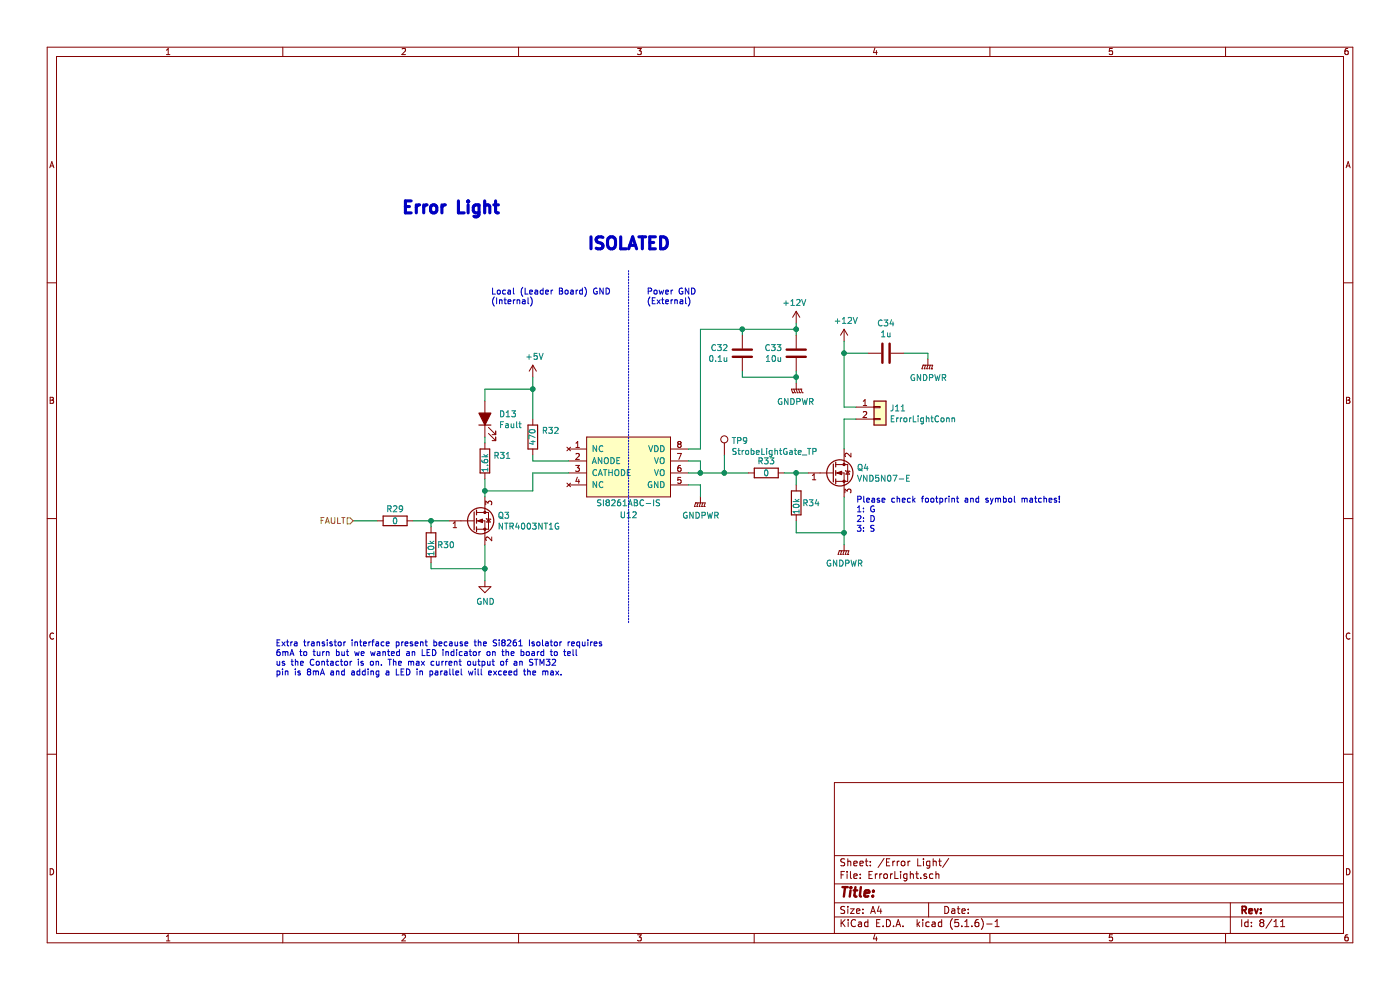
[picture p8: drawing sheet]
EESchema Schematic File Version 4
EELAYER 30 0
EELAYER END
$Descr A4 11693 8268
encoding utf-8
Sheet 8 11
Title ""
Date ""
Rev ""
Comp ""
Comment1 ""
Comment2 ""
Comment3 ""
Comment4 ""
$EndDescr
$Comp
L Connector_Generic:Conn_01x02 J?
U 1 1
P 7350 3400
AR Path="/5C392C6A/5D93093E" Ref="J?"  Part="1" 
AR Path="/5D923D59/5D93093E" Ref="J11"  Part="1" 
F 0 "J11" H 7430 3392 50  0000 L CNN
F 1 "ErrorLightConn" H 7430 3301 50  0000 L CNN
F 2 "UTSVT_Connectors:Molex_MicroFit3.0_1x2xP3.00mm_PolarizingPeg_Vertical" H 7350 3400 50  0001 C CNN
F 3 "~" H 7350 3400 50  0001 C CNN
	1    7350 3400
	1    0    0    -1  
$EndComp
Text Notes 3350 1800 0    100  ~ 20
Error Light
$Comp
L Device:R R?
U 1 1
P 4450 3650
AR Path="/5C392C6A/5D93094B" Ref="R?"  Part="1" 
AR Path="/5D923D59/5D93094B" Ref="R32"  Part="1" 
F 0 "R32" H 4300 3600 50  0000 C CNN
F 1 "470" V 4450 3650 50  0000 C CNN
F 2 "Resistor_SMD:R_0805_2012Metric" V 4380 3650 50  0001 C CNN
F 3 "~" H 4450 3650 50  0001 C CNN
	1    4450 3650
	-1   0    0    1   
$EndComp
Wire Wire Line
	3150 4350 2950 4350
$Comp
L power:+12V #PWR?
U 1 1
P 6650 2700
AR Path="/5C392C6A/5D930954" Ref="#PWR?"  Part="1" 
AR Path="/5D923D59/5D930954" Ref="#PWR068"  Part="1" 
F 0 "#PWR068" H 6650 2550 50  0001 C CNN
F 1 "+12V" H 6665 2873 50  0000 C CNN
F 2 "" H 6650 2700 50  0001 C CNN
F 3 "" H 6650 2700 50  0001 C CNN
	1    6650 2700
	-1   0    0    -1  
$EndComp
$Comp
L Device:C C?
U 1 1
P 6650 2950
AR Path="/5C392C6A/5D93095A" Ref="C?"  Part="1" 
AR Path="/5D923D59/5D93095A" Ref="C33"  Part="1" 
F 0 "C33" H 6765 2996 50  0000 L CNN
F 1 "10u" H 6765 2905 50  0000 L CNN
F 2 "Capacitor_SMD:C_0805_2012Metric" H 6688 2800 50  0001 C CNN
F 3 "~" H 6650 2950 50  0001 C CNN
	1    6650 2950
	-1   0    0    -1  
$EndComp
$Comp
L power:GNDPWR #PWR?
U 1 1
P 6650 3200
AR Path="/5C392C6A/5D930960" Ref="#PWR?"  Part="1" 
AR Path="/5D923D59/5D930960" Ref="#PWR069"  Part="1" 
F 0 "#PWR069" H 6650 3000 50  0001 C CNN
F 1 "GNDPWR" H 6654 3046 50  0000 C CNN
F 2 "" H 6650 3150 50  0001 C CNN
F 3 "" H 6650 3150 50  0001 C CNN
	1    6650 3200
	-1   0    0    -1  
$EndComp
Wire Wire Line
	6650 3100 6650 3150
Wire Wire Line
	6650 2700 6650 2750
$Comp
L Device:C C?
U 1 1
P 6200 2950
AR Path="/5C392C6A/5D930968" Ref="C?"  Part="1" 
AR Path="/5D923D59/5D930968" Ref="C32"  Part="1" 
F 0 "C32" H 6315 2996 50  0000 L CNN
F 1 "0.1u" H 6315 2905 50  0000 L CNN
F 2 "Capacitor_SMD:C_0805_2012Metric" H 6238 2800 50  0001 C CNN
F 3 "~" H 6200 2950 50  0001 C CNN
	1    6200 2950
	-1   0    0    -1  
$EndComp
Wire Wire Line
	6200 3100 6200 3150
Wire Wire Line
	6200 3150 6650 3150
Connection ~ 6650 3150
Wire Wire Line
	6650 3150 6650 3200
Wire Wire Line
	6200 2800 6200 2750
Wire Wire Line
	6200 2750 6650 2750
Connection ~ 6650 2750
Wire Wire Line
	6650 2750 6650 2800
Wire Wire Line
	5750 3750 5850 3750
Connection ~ 6200 2750
$Comp
L power:GNDPWR #PWR?
U 1 1
P 5850 4150
AR Path="/5C392C6A/5D93097A" Ref="#PWR?"  Part="1" 
AR Path="/5D923D59/5D93097A" Ref="#PWR067"  Part="1" 
F 0 "#PWR067" H 5850 3950 50  0001 C CNN
F 1 "GNDPWR" H 5854 3996 50  0000 C CNN
F 2 "" H 5850 4100 50  0001 C CNN
F 3 "" H 5850 4100 50  0001 C CNN
	1    5850 4150
	1    0    0    -1  
$EndComp
Wire Wire Line
	5850 4150 5850 4050
Wire Wire Line
	5850 4050 5750 4050
$Comp
L power:+12V #PWR?
U 1 1
P 7050 2850
AR Path="/5C38C674/5D930982" Ref="#PWR?"  Part="1" 
AR Path="/5C392C6A/5D930982" Ref="#PWR?"  Part="1" 
AR Path="/5D923D59/5D930982" Ref="#PWR070"  Part="1" 
F 0 "#PWR070" H 7050 2700 50  0001 C CNN
F 1 "+12V" H 7065 3023 50  0000 C CNN
F 2 "" H 7050 2850 50  0001 C CNN
F 3 "" H 7050 2850 50  0001 C CNN
	1    7050 2850
	1    0    0    -1  
$EndComp
$Comp
L Device:R R?
U 1 1
P 6650 4200
AR Path="/5C38C674/5D930988" Ref="R?"  Part="1" 
AR Path="/5C392C6A/5D930988" Ref="R?"  Part="1" 
AR Path="/5D923D59/5D930988" Ref="R34"  Part="1" 
F 0 "R34" H 6700 4200 50  0000 L CNN
F 1 "10k" V 6650 4100 50  0000 L CNN
F 2 "Resistor_SMD:R_0805_2012Metric" V 6580 4200 50  0001 C CNN
F 3 "~" H 6650 4200 50  0001 C CNN
	1    6650 4200
	1    0    0    -1  
$EndComp
Wire Wire Line
	6650 4050 6650 3950
Wire Wire Line
	6650 3950 6750 3950
Wire Wire Line
	6650 4350 6650 4450
Wire Wire Line
	6650 4450 7050 4450
Wire Wire Line
	7050 4450 7050 4150
Wire Wire Line
	7050 4550 7050 4450
Connection ~ 7050 4450
$Comp
L Device:R R?
U 1 1
P 6400 3950
AR Path="/5C38C674/5D930995" Ref="R?"  Part="1" 
AR Path="/5C392C6A/5D930995" Ref="R?"  Part="1" 
AR Path="/5D923D59/5D930995" Ref="R33"  Part="1" 
F 0 "R33" V 6300 3950 50  0000 C CNN
F 1 "0" V 6400 3950 50  0000 C CNN
F 2 "Resistor_SMD:R_0805_2012Metric" V 6330 3950 50  0001 C CNN
F 3 "~" H 6400 3950 50  0001 C CNN
	1    6400 3950
	0    1    1    0   
$EndComp
Wire Wire Line
	6550 3950 6650 3950
Connection ~ 6650 3950
Text Notes 7150 4450 0    50   ~ 0
Please check footprint and symbol matches!\n1: G\n2: D\n3: S
Wire Wire Line
	5750 3950 5850 3950
$Comp
L Connector:TestPoint TP?
U 1 1
P 6050 3800
AR Path="/5C38C674/5D9309AC" Ref="TP?"  Part="1" 
AR Path="/5C392C6A/5D9309AC" Ref="TP?"  Part="1" 
AR Path="/5D923D59/5D9309AC" Ref="TP9"  Part="1" 
F 0 "TP9" H 6108 3920 50  0000 L CNN
F 1 "StrobeLightGate_TP" H 6108 3829 50  0000 L CNN
F 2 "TestPoint:TestPoint_Keystone_5005-5009_Compact" H 6250 3800 50  0001 C CNN
F 3 "~" H 6250 3800 50  0001 C CNN
	1    6050 3800
	1    0    0    -1  
$EndComp
Wire Wire Line
	6050 3800 6050 3950
Connection ~ 6050 3950
$Comp
L Device:R R?
U 1 1
P 4050 3850
AR Path="/5C38C674/5D9309B4" Ref="R?"  Part="1" 
AR Path="/5C392C6A/5D9309B4" Ref="R?"  Part="1" 
AR Path="/5D923D59/5D9309B4" Ref="R31"  Part="1" 
F 0 "R31" H 4120 3896 50  0000 L CNN
F 1 "1.6k" V 4050 3750 50  0000 L CNN
F 2 "Resistor_SMD:R_0805_2012Metric" V 3980 3850 50  0001 C CNN
F 3 "~" H 4050 3850 50  0001 C CNN
	1    4050 3850
	1    0    0    -1  
$EndComp
Wire Wire Line
	4050 3350 4050 3250
Wire Wire Line
	4050 3700 4050 3650
$Comp
L power:GNDPWR #PWR?
U 1 1
P 7050 4550
AR Path="/5C38C674/5D9309BC" Ref="#PWR?"  Part="1" 
AR Path="/5C392C6A/5D9309BC" Ref="#PWR?"  Part="1" 
AR Path="/5D923D59/5D9309BC" Ref="#PWR071"  Part="1" 
F 0 "#PWR071" H 7050 4350 50  0001 C CNN
F 1 "GNDPWR" H 7054 4396 50  0000 C CNN
F 2 "" H 7050 4500 50  0001 C CNN
F 3 "" H 7050 4500 50  0001 C CNN
	1    7050 4550
	1    0    0    -1  
$EndComp
$Comp
L Device:C C?
U 1 1
P 7400 2950
AR Path="/5C38C674/5D9309C2" Ref="C?"  Part="1" 
AR Path="/5C392C6A/5D9309C2" Ref="C?"  Part="1" 
AR Path="/5D923D59/5D9309C2" Ref="C34"  Part="1" 
F 0 "C34" V 7148 2950 50  0000 C CNN
F 1 "1u" V 7239 2950 50  0000 C CNN
F 2 "Capacitor_SMD:C_0805_2012Metric" H 7438 2800 50  0001 C CNN
F 3 "~" H 7400 2950 50  0001 C CNN
	1    7400 2950
	0    1    1    0   
$EndComp
$Comp
L power:GNDPWR #PWR?
U 1 1
P 7750 3000
AR Path="/5C38C674/5D9309C8" Ref="#PWR?"  Part="1" 
AR Path="/5C392C6A/5D9309C8" Ref="#PWR?"  Part="1" 
AR Path="/5D923D59/5D9309C8" Ref="#PWR072"  Part="1" 
F 0 "#PWR072" H 7750 2800 50  0001 C CNN
F 1 "GNDPWR" H 7754 2846 50  0000 C CNN
F 2 "" H 7750 2950 50  0001 C CNN
F 3 "" H 7750 2950 50  0001 C CNN
	1    7750 3000
	1    0    0    -1  
$EndComp
Wire Wire Line
	7750 3000 7750 2950
Wire Wire Line
	7750 2950 7550 2950
Wire Wire Line
	7050 2850 7050 2950
Wire Wire Line
	7250 2950 7050 2950
Connection ~ 7050 2950
Wire Wire Line
	7150 3400 7050 3400
Wire Wire Line
	7050 3500 7150 3500
$Comp
L Device:LED_ALT D?
U 1 1
P 4050 3500
AR Path="/5D9309DA" Ref="D?"  Part="1" 
AR Path="/5C392C6A/5D9309DA" Ref="D?"  Part="1" 
AR Path="/5D923D59/5D9309DA" Ref="D13"  Part="1" 
F 0 "D13" V 4088 3383 50  0000 R CNN
F 1 "Fault" V 3997 3383 50  0000 R CNN
F 2 "LED_SMD:LED_0805_2012Metric" H 4050 3500 50  0001 C CNN
F 3 "~" H 4050 3500 50  0001 C CNN
F 4 "Red" V 4050 3500 50  0001 C CNN "Color"
F 5 "APTD2012LSURCK" V 4050 3500 50  0001 C CNN "P/N"
	1    4050 3500
	0    -1   -1   0   
$EndComp
Wire Wire Line
	6050 3950 6250 3950
Wire Wire Line
	4450 3500 4450 3250
Wire Wire Line
	4450 3250 4050 3250
Wire Wire Line
	4450 3850 4450 3800
$Comp
L Device:Q_NMOS_GSD Q?
U 1 1
P 3950 4350
AR Path="/5C392C6A/5D9309EA" Ref="Q?"  Part="1" 
AR Path="/5D923D59/5D9309EA" Ref="Q3"  Part="1" 
F 0 "Q3" H 4155 4396 50  0000 L CNN
F 1 "NTR4003NT1G" H 4155 4305 50  0000 L CNN
F 2 "Package_TO_SOT_SMD:SOT-23" H 4150 4450 50  0001 C CNN
F 3 "~" H 3950 4350 50  0001 C CNN
	1    3950 4350
	1    0    0    -1  
$EndComp
Wire Wire Line
	4450 3150 4450 3250
$Comp
L power:GND #PWR?
U 1 1
P 4050 4850
AR Path="/5C392C6A/5D9309F1" Ref="#PWR?"  Part="1" 
AR Path="/5D923D59/5D9309F1" Ref="#PWR065"  Part="1" 
F 0 "#PWR065" H 4050 4600 50  0001 C CNN
F 1 "GND" H 4055 4677 50  0000 C CNN
F 2 "" H 4050 4850 50  0001 C CNN
F 3 "" H 4050 4850 50  0001 C CNN
	1    4050 4850
	1    0    0    -1  
$EndComp
Wire Wire Line
	4050 4850 4050 4750
Connection ~ 4050 4750
Wire Wire Line
	4050 4000 4050 4100
Wire Wire Line
	4050 4100 4450 4100
Wire Wire Line
	4450 4100 4450 3950
Connection ~ 4050 4100
Wire Wire Line
	4050 4100 4050 4150
Wire Wire Line
	4450 3850 4750 3850
Wire Wire Line
	4450 3950 4750 3950
Connection ~ 4450 3250
$Comp
L power:+5V #PWR?
U 1 1
P 4450 3150
AR Path="/5C392C6A/5D930A01" Ref="#PWR?"  Part="1" 
AR Path="/5D923D59/5D930A01" Ref="#PWR066"  Part="1" 
F 0 "#PWR066" H 4450 3000 50  0001 C CNN
F 1 "+5V" H 4465 3323 50  0000 C CNN
F 2 "" H 4450 3150 50  0001 C CNN
F 3 "" H 4450 3150 50  0001 C CNN
	1    4450 3150
	1    0    0    -1  
$EndComp
$Comp
L Device:R R?
U 1 1
P 3300 4350
AR Path="/5C38C674/5D930A07" Ref="R?"  Part="1" 
AR Path="/5C392C6A/5D930A07" Ref="R?"  Part="1" 
AR Path="/5D923D59/5D930A07" Ref="R29"  Part="1" 
F 0 "R29" V 3200 4350 50  0000 C CNN
F 1 "0" V 3300 4350 50  0000 C CNN
F 2 "Resistor_SMD:R_0805_2012Metric" V 3230 4350 50  0001 C CNN
F 3 "~" H 3300 4350 50  0001 C CNN
	1    3300 4350
	0    1    1    0   
$EndComp
$Comp
L Device:R R?
U 1 1
P 3600 4550
AR Path="/5C38C674/5D930A0D" Ref="R?"  Part="1" 
AR Path="/5C392C6A/5D930A0D" Ref="R?"  Part="1" 
AR Path="/5D923D59/5D930A0D" Ref="R30"  Part="1" 
F 0 "R30" H 3650 4550 50  0000 L CNN
F 1 "10k" V 3600 4450 50  0000 L CNN
F 2 "Resistor_SMD:R_0805_2012Metric" V 3530 4550 50  0001 C CNN
F 3 "~" H 3600 4550 50  0001 C CNN
	1    3600 4550
	1    0    0    -1  
$EndComp
Wire Wire Line
	3450 4350 3600 4350
Wire Wire Line
	3600 4350 3600 4400
Connection ~ 3600 4350
Wire Wire Line
	3600 4350 3750 4350
Wire Wire Line
	3600 4750 3600 4700
Wire Wire Line
	3600 4750 4050 4750
Wire Wire Line
	4050 4550 4050 4750
Text HLabel 2950 4350 0    50   Input ~ 0
FAULT
Wire Wire Line
	5750 3850 5850 3850
Wire Wire Line
	5850 3850 5850 3950
Connection ~ 5850 3950
Wire Wire Line
	5850 3950 6050 3950
Wire Wire Line
	7050 3500 7050 3750
Wire Wire Line
	7050 2950 7050 3400
Wire Wire Line
	5850 2750 6200 2750
$Comp
L utsvt-bps:SI8261ABC-IS U12
U 1 1
P 5250 3650
F 0 "U12" H 5250 3000 50  0000 C CNN
F 1 "SI8261ABC-IS" H 5250 3100 50  0000 C CNN
F 2 "Package_SO:SOIC-8_3.9x4.9mm_P1.27mm" H 5250 3650 50  0001 C CNN
F 3 "https://www.silabs.com/documents/public/data-sheets/Si826x.pdf" H 5250 3650 50  0001 C CNN
	1    5250 3650
	1    0    0    -1  
$EndComp
$Comp
L Device:Q_NMOS_GDS Q?
U 1 1
P 6950 3950
AR Path="/5C38C674/5F239C8E" Ref="Q?"  Part="1" 
AR Path="/5D923D59/5F239C8E" Ref="Q4"  Part="1" 
F 0 "Q4" H 7155 3996 50  0000 L CNN
F 1 "VND5N07-E" H 7155 3905 50  0000 L CNN
F 2 "Package_TO_SOT_SMD:TO-252-2" H 7150 4050 50  0001 C CNN
F 3 "~" H 6950 3950 50  0001 C CNN
	1    6950 3950
	1    0    0    -1  
$EndComp
Wire Wire Line
	5850 2750 5850 3750
Wire Notes Line
	5250 5200 5250 2250
Text Notes 2300 5650 0    50   ~ 0
Extra transistor interface present because the Si8261 Isolator requires\n6mA to turn but we wanted an LED indicator on the board to tell\nus the Contactor is on. The max current output of an STM32\npin is 8mA and adding a LED in parallel will exceed the max.
Text Notes 4900 2100 0    100  ~ 20
ISOLATED
Text Notes 4100 2550 0    50   ~ 0
Local (Leader Board) GND\n(Internal)
Text Notes 5400 2550 0    50   ~ 0
Power GND\n(External)
$EndSCHEMATC
